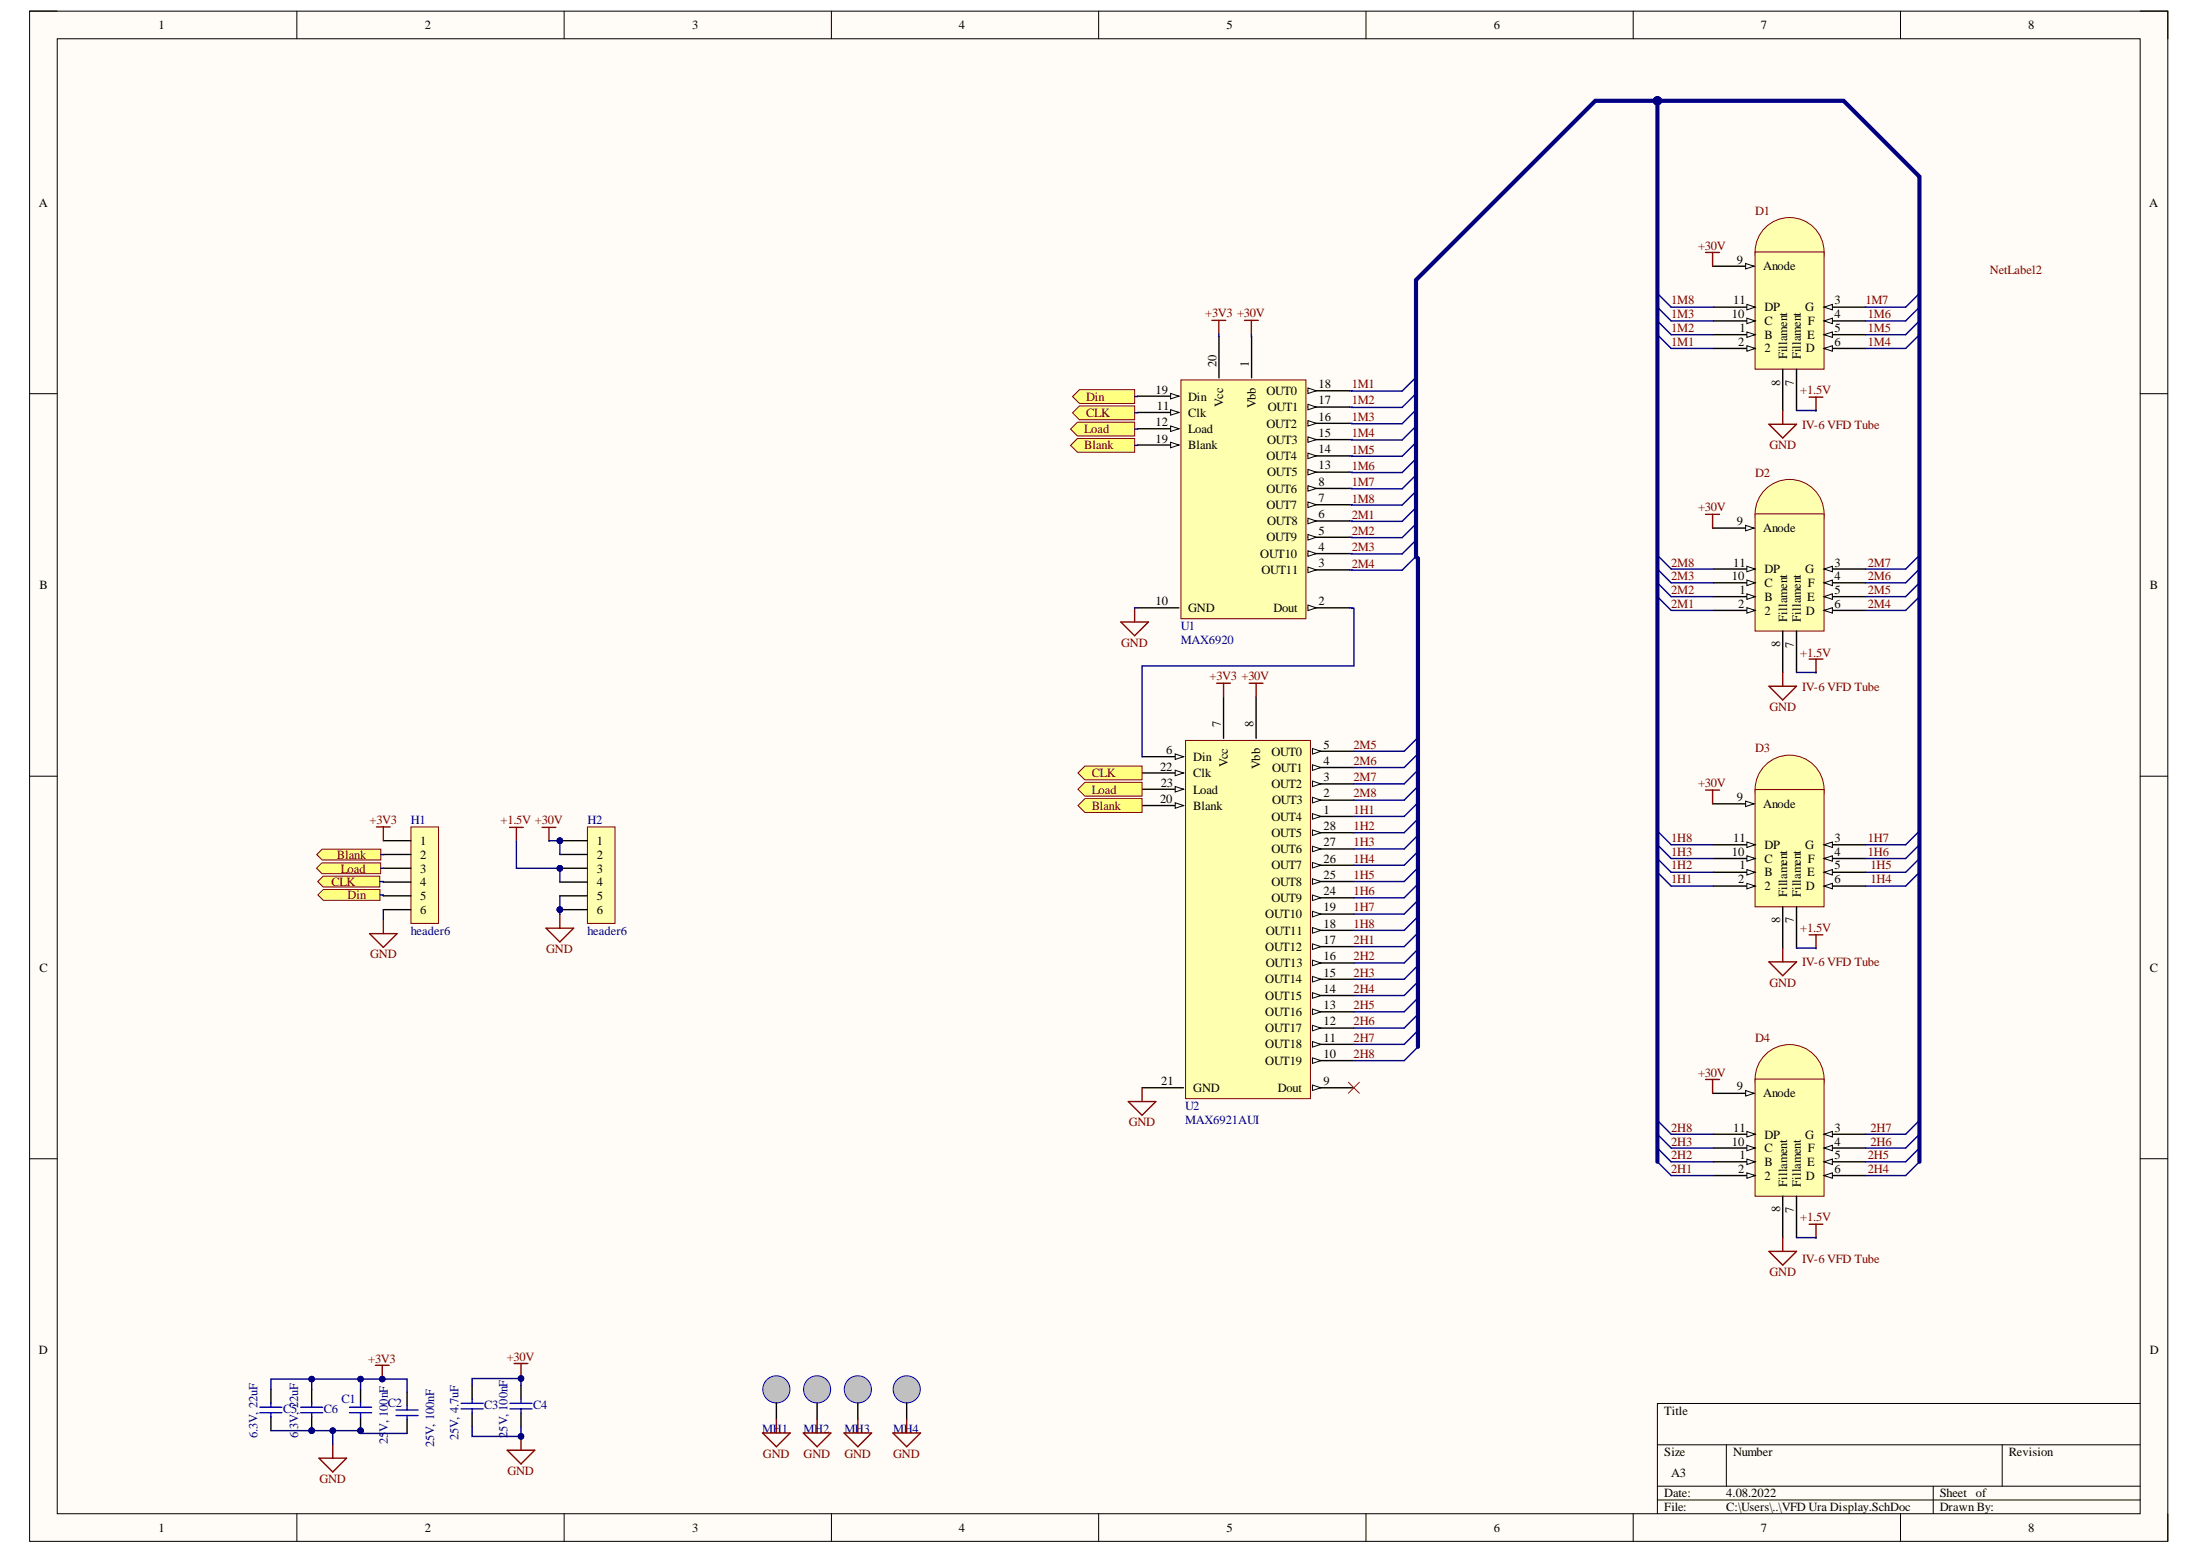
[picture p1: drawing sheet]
# Altium project VFD Ura Display.PrjPCB
1 sheet, 18 parts. Net scope: flat (ports and power ports of the same name join across sheets).
Board file: VFD Ura Display.PcbDoc

## Sheet VFD Ura Display.SchDoc
size A3

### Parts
C1  25V, 100nF  [0603_1.6x0.8x0.8mm_Reflow Soldering]
C2  25V, 100nF  [0603_1.6x0.8x0.8mm_Reflow Soldering]
C3  25V, 4.7uF  [0805_2x1.25x1.25mm_Reflow Soldering]
C4  25V, 100nF  [0603_1.6x0.8x0.8mm_Reflow Soldering]
C5  6.3V, 22uF  [0805_2x1.25x1.25mm_Reflow Soldering]
C6  6.3V, 22uF  [0805_2x1.25x1.25mm_Reflow Soldering]
D1  IV-6 VFD Tube  [IV-6]
D2  IV-6 VFD Tube  [IV-6]
D3  IV-6 VFD Tube  [IV-6]
D4  IV-6 VFD Tube  [IV-6]
H1  header6  [Letev6]
H2  header6  [Letev6]
MH1  Mounting Hole M3  [Mounting Hole M3]  (value not drawn)
MH2  Mounting Hole M3  [Mounting Hole M3]  (value not drawn)
MH3  Mounting Hole M3  [Mounting Hole M3]  (value not drawn)
MH4  Mounting Hole M3  [Mounting Hole M3]  (value not drawn)
U1  MAX6920  [SO20 Wide]
U2  MAX6921AUI  [TSOP 28]

### Ports
Blank (out), CLK (out), Din (out), Load (out)

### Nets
+1.5V: D1.7(Fillament) D2.7(Fillament) D3.7(Fillament) D4.7(Fillament) H2.3 H2.4
+3V3: C1.2 C2.2 C5.2 C6.2 H1.1 U1.20(Vcc) U2.7(Vcc)
+30V: C3.2 C4.2 D1.9(Anode) D2.9(Anode) D3.9(Anode) D4.9(Anode) H2.1 H2.2 U1.1(Vbb) U2.8(Vbb)
GND: C1.1 C2.1 C3.1 C4.1 C5.1 C6.1 D1.8(Fillament) D2.8(Fillament) D3.8(Fillament) D4.8(Fillament) H1.6 H2.5 H2.6 MH1.1 MH2.1 MH3.1 MH4.1 U1.10(GND) U2.21(GND)
1H1: D3.2 U2.1(OUT4)
1H2: D3.1(B) U2.28(OUT5)
1H3: D3.10(C) U2.27(OUT6)
1H4: D3.6(D) U2.26(OUT7)
1H5: D3.5(E) U2.25(OUT8)
1H6: D3.4(F) U2.24(OUT9)
1H7: D3.3(G) U2.19(OUT10)
1H8: D3.11(DP) U2.18(OUT11)
1M1: D1.2 U1.18(OUT0)
1M2: D1.1(B) U1.17(OUT1)
1M3: D1.10(C) U1.16(OUT2)
1M4: D1.6(D) U1.15(OUT3)
1M5: D1.5(E) U1.14(OUT4)
1M6: D1.4(F) U1.13(OUT5)
1M7: D1.3(G) U1.8(OUT6)
1M8: D1.11(DP) U1.7(OUT7)
2H1: D4.2 U2.17(OUT12)
2H2: D4.1(B) U2.16(OUT13)
2H3: D4.10(C) U2.15(OUT14)
2H4: D4.6(D) U2.14(OUT15)
2H5: D4.5(E) U2.13(OUT16)
2H6: D4.4(F) U2.12(OUT17)
2H7: D4.3(G) U2.11(OUT18)
2H8: D4.11(DP) U2.10(OUT19)
2M1: D2.2 U1.6(OUT8)
2M2: D2.1(B) U1.5(OUT9)
2M3: D2.10(C) U1.4(OUT10)
2M4: D2.6(D) U1.3(OUT11)
2M5: D2.5(E) U2.5(OUT0)
2M6: D2.4(F) U2.4(OUT1)
2M7: D2.3(G) U2.3(OUT2)
2M8: D2.11(DP) U2.2(OUT3)
NetH1_2: H1.2 U1.19(Blank) U2.20(Blank) ; port Blank
NetH1_3: H1.3 U1.12(Load) U2.23(Load) ; port Load
NetH1_4: H1.4 U1.11(Clk) U2.22(Clk) ; port CLK
NetH1_5: H1.5 U1.19(Din) ; port Din
NetU1_2: U1.2(Dout) U2.6(Din)

Not connected (* = marked no-connect by the designer): U2 9(Dout)*

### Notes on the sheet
- Labels drawn without touching a wire or pin: NetLabel2
